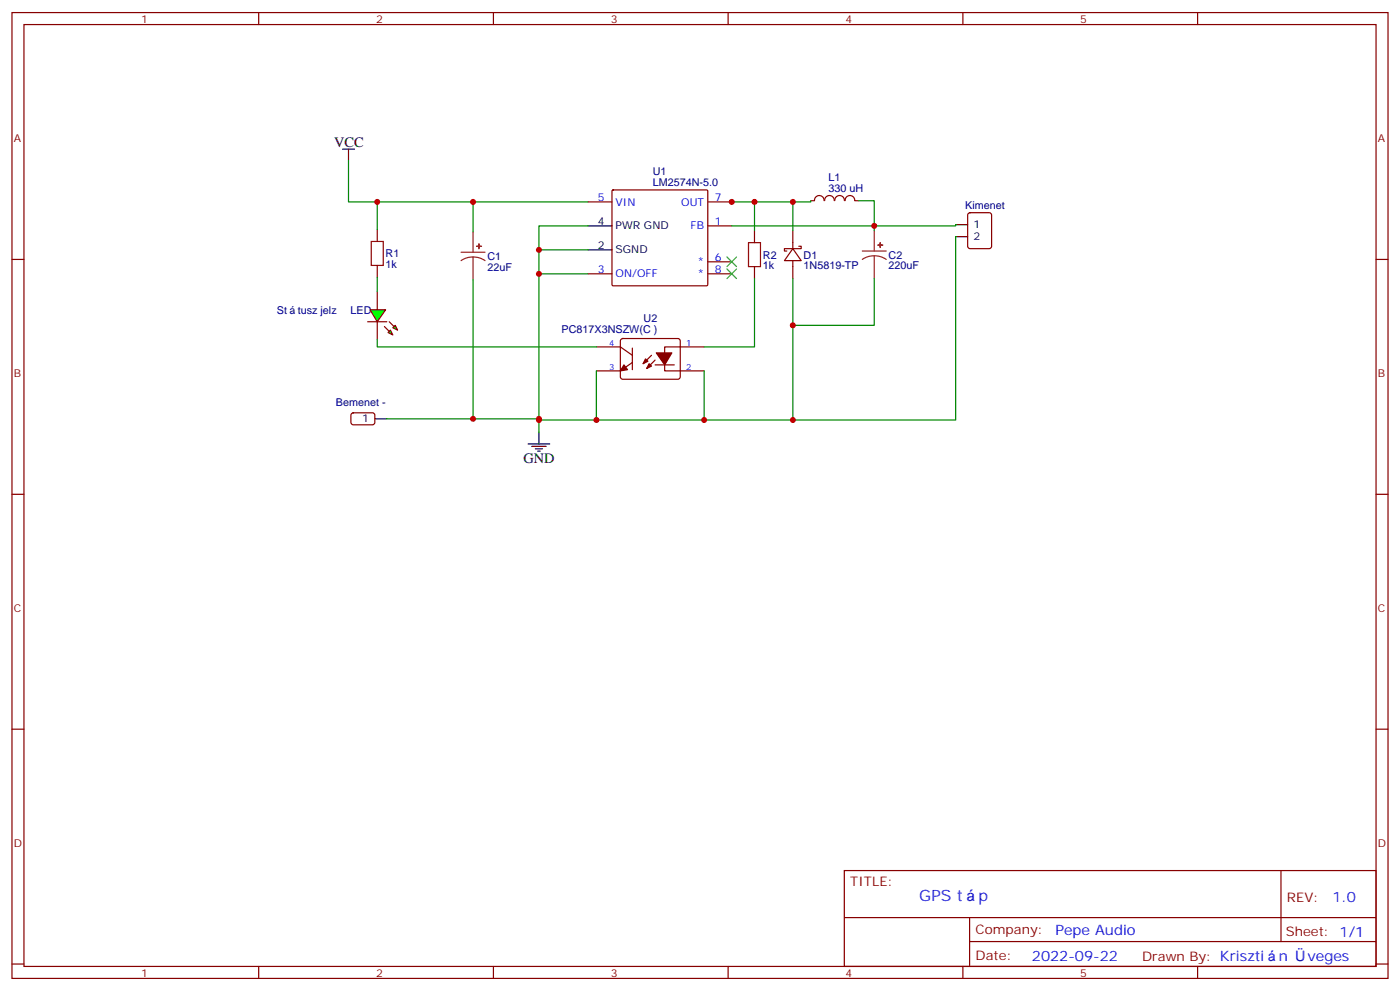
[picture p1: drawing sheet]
<svg xmlns="http://www.w3.org/2000/svg" width="412mm" height="292mm" viewBox="0 0 412 292" stroke-linecap="round" stroke-linejoin="round" font-family="sans-serif">
<g fill="none" stroke="#870000" stroke-width=".35">
<path d="M3.5 3.7h405.4v284.3h-405.4zM7.1 7.2h398.2v277.3h-398.2zM76.2 3.7v3.5M145.3 3.7v3.5M214.5 3.7v3.5M283.6 3.7v3.5M352.8 3.7v3.5M173.2 59.4h7.1M180.3 56.1l.3-.2 27.7 .1 .2 .3-.1 27.7-.3 .1h-27.7l-.1-.3zM208.5 59.4h7M238.8 59.1h1.1M239.9 59.1a1.41 1.41 0 0 1 1.4-1.5 1.41 1.41 0 0 1 1.4 1.5"/>
<path d="M242.9 59.1a1.41 1.41 0 0 1 1.4-1.5 1.41 1.41 0 0 1 1.4 1.5M245.9 59.1a1.41 1.41 0 0 1 1.4-1.5 1.41 1.41 0 0 1 1.4 1.5M249 59.1a1.41 1.41 0 0 1 1.4-1.5 1.41 1.41 0 0 1 1.4 1.5M251.9 59.1h1M3.5 76.4h3.6M208.5 66.5h7M208.5 77.1h7M233.5 73.2l2.5 3.5h-4.9zM233.5 67.9v5.3M233.5 76.7v5.3M235.3 72.5h.7v.7h-4.9v.7h.7M285.3 62.8l.5-.2h5.6l.6 .4 .1 9.5-.5 .6-5.8 .1-.7-.5-.1-9.4z"/>
<path d="M405.3 76.4h3.6M111.1 85.9v5.3M111.1 94.7v5.3M173.2 80.6h7.1M208.5 80.6h7M103.6 121.7l.5-.2 5.9 .1 .4 .6v2.4l-.7 .5-5.9-.1-.4-.6v-2.2zM3.5 145.5h3.6M405.3 145.5h3.6M3.5 214.7h3.6M405.3 214.7h3.6M248.7 256.3h156.6v28.2h-156.6zM377.3 256.3v20.9"/>
<path d="M248.7 270.1h156.5M285.6 277.2h119.6M285.6 270.1v14.2M3.5 283.8h3.6M76.2 284.5v3.5M145.3 284.5v3.5M214.5 284.5v3.5M283.6 284.5v3.5M352.8 284.5v3.5M405.3 283.8h3.6"/>
</g>
<path d="M100.9 43.9h3.5M102.7 43.9v3.5M173.2 73.6h7.1M173.2 66.5h7.1M281.5 66.1h3.5M281.5 69.7h3.5M110.4 123.3h3.5M155.6 130.7h6.3M156.6 131.4h4.3M157.7 132.1h2.1M158.4 132.8h.7M158.7 127.2v3.5" fill="none" stroke="#000" stroke-width=".35"/>
<path d="M215.2 59.4h18.3v8.5M238.8 59.1v.3h-5.3M252.9 59.1h4.6v8.8M158.7 73.6h14.5M173.2 66.5h-14.5v60.7M281.5 66.1v.4h-66M158.7 80.6h14.5M113.9 123.3h44.8" fill="none" stroke="#008700" stroke-width=".35"/>
<path d="M214.1 75.7l2.9 2.8M214.1 79.2l2.9 2.8M217 75.7l-2.9 2.8M217 79.2l-2.9 2.8" fill="none" stroke="#3c3" stroke-width=".35"/>
<path d="M135.8 74.3h7.1M139.3 75.7l-1.8 .2-1.7 .8M139.3 75.7l1.9 .2 1.7 .8M139.3 68.3v6M139.3 75.7v6.7M254 73.9h7.1M257.5 75.3l-1.8 .3-1.7 .8M257.5 75.3l1.9 .3 1.7 .8M257.5 67.9v6M257.5 75.3v6.7" fill="none" stroke="#8c2424" stroke-width=".35"/>
<g fill="#8c2424" stroke="#8c2424" stroke-width=".35">
<path d="M140.4 72.5h1.4z"/>
<path d="M141.1 71.8v1.4z"/>
<path d="M258.6 72.1l1.4 .1z"/>
<path d="M259.3 71.4v1.4z"/>
</g>
<g fill="#0f0" stroke="#870000" stroke-width=".35">
<path d="M114.3 97.9l.7-.7 .7 1.4z"/>
<path d="M115.7 96.5l.7-.7 .7 1.4z"/>
</g>
<g fill="#870000" stroke="#870000" stroke-width=".35">
<path d="M113.2 96.1l1.5 1.4z"/>
<path d="M114.7 94.7l1.4 1.4z"/>
</g>
<path d="M108.3 94.7h5.6z" fill="#f00" stroke="#870000" stroke-width=".35"/>
<path d="M109 91.2h4.6l-2.5 3.5z" fill="#0f0" stroke="#870000" stroke-width=".35"/>
<path d="M109.4 71.1h3.5v7h-3.5zM220.5 71.4h3.5v7.1h-3.5z" fill="none" stroke="#a10000" stroke-width=".35"/>
<path d="M111.1 67.6v3.5M111.1 78.1v3.6M222.2 67.9v3.5M222.2 78.5v3.5M183 99.9l.4-.2h16.5l.5 .7-.1 10.8-.6 .5-16.5-.1-.5-.7v-10.5zM175.7 102.1h7l3.6 2.5M186.3 106.7l-3.6 2.5h-7M186.3 102.5v6.3M191.9 104.6l-2.5 2.5M193 106l-2.5 2.5M193 107.4h5.6M207.4 102.1h-11.6v7.1h11.6" fill="none" stroke="#870000" stroke-width=".35"/>
<g fill="#870000" stroke="#870000" stroke-width=".35">
<path d="M183.8 107.4l1.1 1.4-2.2 .4z"/>
<path d="M191.2 107.1l.7 .7-1.4 .7z"/>
<path d="M190.1 105.7l.8 .7-1.5 .7z"/>
<path d="M193.3 103.9h4.6l-2.1 3.5z"/>
</g>
<g fill="none" stroke="#008700" stroke-width=".35">
<path d="M102.7 47.4v12h70.5M111.1 59.4v8.2M139.3 59.4v8.9M222.2 59.4v8.5M281.5 69.7v53.9h-122.8M111.1 81.7v4.2M139.3 82.4v40.9M222.2 82v20.1h-14.8M233.5 82v41.6M257.5 82v13.8h-24M111.1 100v2.1h64.6M175.7 109.2v14.4"/>
<path d="M207.4 109.2v14.4"/>
</g>
<g fill="#c00">
<circle cx="158.8" cy="73.6" r=".88"/>
<circle cx="158.8" cy="80.6" r=".88"/>
<circle cx="233.5" cy="59.4" r=".88"/>
<circle cx="215.5" cy="59.4" r=".88"/>
<circle cx="257.5" cy="66.5" r=".88"/>
<circle cx="222.3" cy="59.4" r=".88"/>
<circle cx="158.8" cy="123.6" r=".88"/>
<circle cx="111.1" cy="59.4" r=".88"/>
<circle cx="139.3" cy="59.4" r=".88"/>
<circle cx="233.5" cy="123.6" r=".88"/>
<circle cx="233.5" cy="95.8" r=".88"/>
<circle cx="207.4" cy="123.6" r=".88"/>
<circle cx="158.8" cy="123.3" r=".88"/>
<circle cx="139.3" cy="123.3" r=".88"/>
<circle cx="175.7" cy="123.6" r=".88"/>
</g>
<g font-size="4.6" fill="#00f">
<text x="270.8" y="265.3">GPS t</text>
<text x="288.3" y="265.3">p</text>
</g>
<g font-size="4.2">
<text x="98.4" y="43.2">VCC</text>
<text x="154.2" y="136.3">GND</text>
</g>
<g font-size="4.2" fill="#00f">
<text x="392.5" y="265.6">1.0</text>
<text x="310.9" y="275.1">Pepe Audio</text>
<text x="304" y="282.9">2022-09-22</text>
<text x="376.7" y="282.8">n</text>
<text x="385.1" y="282.8">veges</text>
</g>
<g font-size="3.9" fill="#800">
<text x="250.5" y="260.9">TITLE:</text>
<text x="379.1" y="265.6">REV:</text>
<text x="287.4" y="275.1">Company:</text>
<text x="378.7" y="275.7">Sheet: 1/1</text>
<text x="287.4" y="282.8">Date:</text>
<text x="336.4" y="282.8">Drawn By: Kriszti</text>
</g>
<g font-size="3.2" fill="#800">
<text x="41.6" y="6.7">1</text>
<text x="110.8" y="6.7">2</text>
<text x="179.9" y="6.7">3</text>
<text x="249.1" y="6.7">4</text>
<text x="318.2" y="6.7">5</text>
<text x="4.1" y="41.8">A</text>
<text x="405.9" y="41.8">A</text>
<text x="4.1" y="110.9">B</text>
<text x="405.9" y="110.9">B</text>
<text x="4.1" y="180.1">C</text>
<text x="405.9" y="180.1">C</text>
<text x="4.1" y="249.2">D</text>
<text x="405.9" y="249.2">D</text>
<text x="41.6" y="287.5">1</text>
<text x="110.8" y="287.5">2</text>
<text x="179.9" y="287.5">3</text>
<text x="249.1" y="287.5">4</text>
<text x="318.2" y="287.5">5</text>
</g>
<g font-size="3.2" fill="#000080">
<text x="192.3" y="51.5">U1</text>
<text x="244.1" y="53.3">L1</text>
<text x="192.3" y="54.7">LM2574N-5.0</text>
<text x="244.1" y="56.5">330 uH</text>
<text x="284.4" y="61.6">Kimenet</text>
<text x="113.6" y="75.8">R1</text>
<text x="143.6" y="76.5">C1</text>
<text x="224.7" y="76.1">R2</text>
<text x="236.7" y="76.1">D1</text>
<text x="261.8" y="76.1">C2</text>
<text x="113.6" y="78.9">1k</text>
<text x="143.6" y="79.6">22uF</text>
<text x="224.7" y="79.3">1k</text>
<text x="236.7" y="79.3">1N5819-TP</text>
<text x="261.8" y="79.3">220uF</text>
<text x="81.6" y="92.3">St</text>
<text x="87.7" y="92.3">tusz jelz</text>
<text x="103.3" y="92.3">LED</text>
<text x="189.6" y="94.9">U2</text>
<text x="165.4" y="98.1">PC817X3NSZW(C )</text>
<text x="98.9" y="119.5">Bemenet -</text>
</g>
<g font-size="3.2" fill="#00f">
<text x="176.1" y="59.1">5</text>
<text x="210.6" y="59.1">7</text>
<text x="181.3" y="60.5">VIN</text>
<text x="200.7" y="60.5">OUT</text>
<text x="203.4" y="67.6">FB</text>
<text x="210.6" y="66.1">1</text>
<text x="210.6" y="76.7">6</text>
<text x="176.1" y="80.3">3</text>
<text x="181.3" y="81.7">ON/OFF</text>
<text x="205.4" y="81.7">*</text>
<text x="205.4" y="78.1">*</text>
<text x="210.6" y="80.3">8</text>
</g>
<g font-size="3.2">
<text x="176.1" y="66.1">4</text>
<text x="181.3" y="67.6">PWR GND</text>
<text x="286.8" y="67.2">1</text>
<text x="286.8" y="70.7">2</text>
<text x="176.1" y="73.2">2</text>
<text x="181.3" y="74.6">SGND</text>
<text x="106.6" y="124.4">1</text>
</g>
<g font-size="2.5" fill="#00f">
<text x="179.4" y="101.8">4</text>
<text x="202.1" y="101.8">1</text>
<text x="179.4" y="108.8">3</text>
<text x="202.1" y="108.8">2</text>
</g>
</svg>
